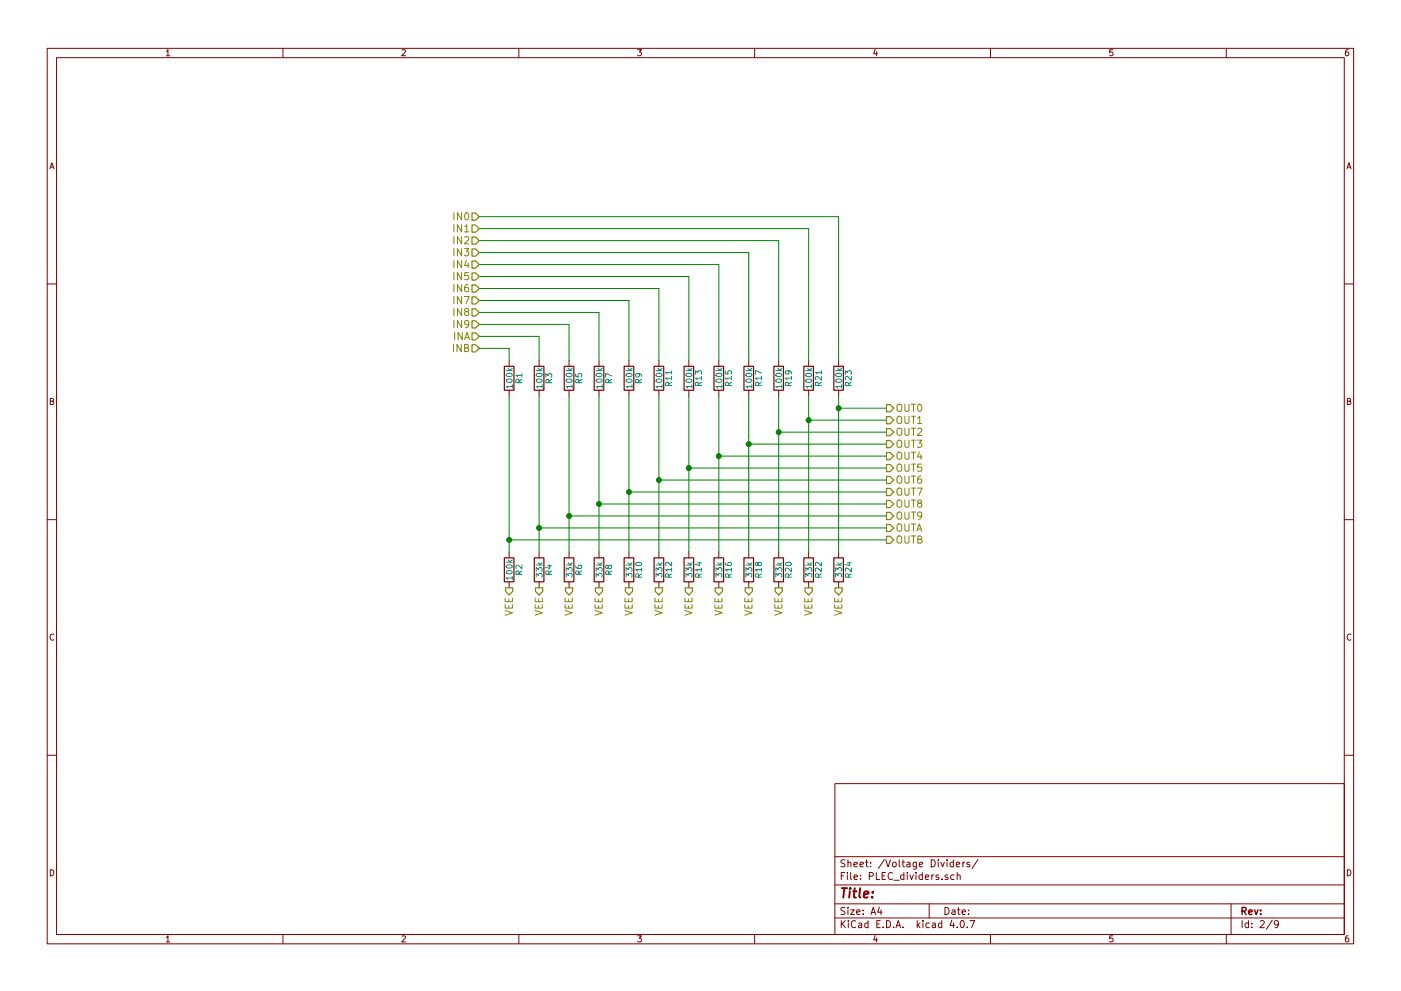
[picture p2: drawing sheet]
EESchema Schematic File Version 2
LIBS:power
LIBS:device
LIBS:switches
LIBS:relays
LIBS:motors
LIBS:transistors
LIBS:conn
LIBS:linear
LIBS:regul
LIBS:74xx
LIBS:cmos4000
LIBS:adc-dac
LIBS:memory
LIBS:xilinx
LIBS:microcontrollers
LIBS:dsp
LIBS:microchip
LIBS:analog_switches
LIBS:motorola
LIBS:texas
LIBS:intel
LIBS:audio
LIBS:interface
LIBS:digital-audio
LIBS:philips
LIBS:display
LIBS:cypress
LIBS:siliconi
LIBS:opto
LIBS:atmel
LIBS:contrib
LIBS:valves
LIBS:teensy
LIBS:XBP9B-DMST-002
LIBS:PLEC
LIBS:cap_470u
LIBS:PLEC-cache
EELAYER 25 0
EELAYER END
$Descr A4 11693 8268
encoding utf-8
Sheet 2 9
Title ""
Date ""
Rev ""
Comp ""
Comment1 ""
Comment2 ""
Comment3 ""
Comment4 ""
$EndDescr
$Comp
L R R5
U 1 1
P 4750 3150
F 0 "R5" V 4830 3150 50  0000 C CNN
F 1 "100k" V 4750 3150 50  0000 C CNN
F 2 "Resistors_THT:R_Axial_DIN0204_L3.6mm_D1.6mm_P5.08mm_Horizontal" V 4680 3150 50  0001 C CNN
F 3 "" H 4750 3150 50  0001 C CNN
	1    4750 3150
	1    0    0    -1  
$EndComp
$Comp
L R R6
U 1 1
P 4750 4750
F 0 "R6" V 4830 4750 50  0000 C CNN
F 1 "33k" V 4750 4750 50  0000 C CNN
F 2 "Resistors_THT:R_Axial_DIN0204_L3.6mm_D1.6mm_P5.08mm_Horizontal" V 4680 4750 50  0001 C CNN
F 3 "" H 4750 4750 50  0001 C CNN
	1    4750 4750
	1    0    0    -1  
$EndComp
Wire Wire Line
	4750 3000 4750 2700
Wire Wire Line
	4750 3300 4750 4600
$Comp
L R R8
U 1 1
P 5000 4750
F 0 "R8" V 5080 4750 50  0000 C CNN
F 1 "33k" V 5000 4750 50  0000 C CNN
F 2 "Resistors_THT:R_Axial_DIN0204_L3.6mm_D1.6mm_P5.08mm_Horizontal" V 4930 4750 50  0001 C CNN
F 3 "" H 5000 4750 50  0001 C CNN
	1    5000 4750
	1    0    0    -1  
$EndComp
$Comp
L R R10
U 1 1
P 5250 4750
F 0 "R10" V 5330 4750 50  0000 C CNN
F 1 "33k" V 5250 4750 50  0000 C CNN
F 2 "Resistors_THT:R_Axial_DIN0204_L3.6mm_D1.6mm_P5.08mm_Horizontal" V 5180 4750 50  0001 C CNN
F 3 "" H 5250 4750 50  0001 C CNN
	1    5250 4750
	1    0    0    -1  
$EndComp
$Comp
L R R12
U 1 1
P 5500 4750
F 0 "R12" V 5580 4750 50  0000 C CNN
F 1 "33k" V 5500 4750 50  0000 C CNN
F 2 "Resistors_THT:R_Axial_DIN0204_L3.6mm_D1.6mm_P5.08mm_Horizontal" V 5430 4750 50  0001 C CNN
F 3 "" H 5500 4750 50  0001 C CNN
	1    5500 4750
	1    0    0    -1  
$EndComp
$Comp
L R R14
U 1 1
P 5750 4750
F 0 "R14" V 5830 4750 50  0000 C CNN
F 1 "33k" V 5750 4750 50  0000 C CNN
F 2 "Resistors_THT:R_Axial_DIN0204_L3.6mm_D1.6mm_P5.08mm_Horizontal" V 5680 4750 50  0001 C CNN
F 3 "" H 5750 4750 50  0001 C CNN
	1    5750 4750
	1    0    0    -1  
$EndComp
$Comp
L R R16
U 1 1
P 6000 4750
F 0 "R16" V 6080 4750 50  0000 C CNN
F 1 "33k" V 6000 4750 50  0000 C CNN
F 2 "Resistors_THT:R_Axial_DIN0204_L3.6mm_D1.6mm_P5.08mm_Horizontal" V 5930 4750 50  0001 C CNN
F 3 "" H 6000 4750 50  0001 C CNN
	1    6000 4750
	1    0    0    -1  
$EndComp
$Comp
L R R18
U 1 1
P 6250 4750
F 0 "R18" V 6330 4750 50  0000 C CNN
F 1 "33k" V 6250 4750 50  0000 C CNN
F 2 "Resistors_THT:R_Axial_DIN0204_L3.6mm_D1.6mm_P5.08mm_Horizontal" V 6180 4750 50  0001 C CNN
F 3 "" H 6250 4750 50  0001 C CNN
	1    6250 4750
	1    0    0    -1  
$EndComp
$Comp
L R R20
U 1 1
P 6500 4750
F 0 "R20" V 6580 4750 50  0000 C CNN
F 1 "33k" V 6500 4750 50  0000 C CNN
F 2 "Resistors_THT:R_Axial_DIN0204_L3.6mm_D1.6mm_P5.08mm_Horizontal" V 6430 4750 50  0001 C CNN
F 3 "" H 6500 4750 50  0001 C CNN
	1    6500 4750
	1    0    0    -1  
$EndComp
$Comp
L R R22
U 1 1
P 6750 4750
F 0 "R22" V 6830 4750 50  0000 C CNN
F 1 "33k" V 6750 4750 50  0000 C CNN
F 2 "Resistors_THT:R_Axial_DIN0204_L3.6mm_D1.6mm_P5.08mm_Horizontal" V 6680 4750 50  0001 C CNN
F 3 "" H 6750 4750 50  0001 C CNN
	1    6750 4750
	1    0    0    -1  
$EndComp
$Comp
L R R24
U 1 1
P 7000 4750
F 0 "R24" V 7080 4750 50  0000 C CNN
F 1 "33k" V 7000 4750 50  0000 C CNN
F 2 "Resistors_THT:R_Axial_DIN0204_L3.6mm_D1.6mm_P5.08mm_Horizontal" V 6930 4750 50  0001 C CNN
F 3 "" H 7000 4750 50  0001 C CNN
	1    7000 4750
	1    0    0    -1  
$EndComp
$Comp
L R R7
U 1 1
P 5000 3150
F 0 "R7" V 5080 3150 50  0000 C CNN
F 1 "100k" V 5000 3150 50  0000 C CNN
F 2 "Resistors_THT:R_Axial_DIN0204_L3.6mm_D1.6mm_P5.08mm_Horizontal" V 4930 3150 50  0001 C CNN
F 3 "" H 5000 3150 50  0001 C CNN
	1    5000 3150
	1    0    0    -1  
$EndComp
$Comp
L R R9
U 1 1
P 5250 3150
F 0 "R9" V 5330 3150 50  0000 C CNN
F 1 "100k" V 5250 3150 50  0000 C CNN
F 2 "Resistors_THT:R_Axial_DIN0204_L3.6mm_D1.6mm_P5.08mm_Horizontal" V 5180 3150 50  0001 C CNN
F 3 "" H 5250 3150 50  0001 C CNN
	1    5250 3150
	1    0    0    -1  
$EndComp
$Comp
L R R11
U 1 1
P 5500 3150
F 0 "R11" V 5580 3150 50  0000 C CNN
F 1 "100k" V 5500 3150 50  0000 C CNN
F 2 "Resistors_THT:R_Axial_DIN0204_L3.6mm_D1.6mm_P5.08mm_Horizontal" V 5430 3150 50  0001 C CNN
F 3 "" H 5500 3150 50  0001 C CNN
	1    5500 3150
	1    0    0    -1  
$EndComp
$Comp
L R R13
U 1 1
P 5750 3150
F 0 "R13" V 5830 3150 50  0000 C CNN
F 1 "100k" V 5750 3150 50  0000 C CNN
F 2 "Resistors_THT:R_Axial_DIN0204_L3.6mm_D1.6mm_P5.08mm_Horizontal" V 5680 3150 50  0001 C CNN
F 3 "" H 5750 3150 50  0001 C CNN
	1    5750 3150
	1    0    0    -1  
$EndComp
$Comp
L R R15
U 1 1
P 6000 3150
F 0 "R15" V 6080 3150 50  0000 C CNN
F 1 "100k" V 6000 3150 50  0000 C CNN
F 2 "Resistors_THT:R_Axial_DIN0204_L3.6mm_D1.6mm_P5.08mm_Horizontal" V 5930 3150 50  0001 C CNN
F 3 "" H 6000 3150 50  0001 C CNN
	1    6000 3150
	1    0    0    -1  
$EndComp
$Comp
L R R17
U 1 1
P 6250 3150
F 0 "R17" V 6330 3150 50  0000 C CNN
F 1 "100k" V 6250 3150 50  0000 C CNN
F 2 "Resistors_THT:R_Axial_DIN0204_L3.6mm_D1.6mm_P5.08mm_Horizontal" V 6180 3150 50  0001 C CNN
F 3 "" H 6250 3150 50  0001 C CNN
	1    6250 3150
	1    0    0    -1  
$EndComp
$Comp
L R R19
U 1 1
P 6500 3150
F 0 "R19" V 6580 3150 50  0000 C CNN
F 1 "100k" V 6500 3150 50  0000 C CNN
F 2 "Resistors_THT:R_Axial_DIN0204_L3.6mm_D1.6mm_P5.08mm_Horizontal" V 6430 3150 50  0001 C CNN
F 3 "" H 6500 3150 50  0001 C CNN
	1    6500 3150
	1    0    0    -1  
$EndComp
$Comp
L R R21
U 1 1
P 6750 3150
F 0 "R21" V 6830 3150 50  0000 C CNN
F 1 "100k" V 6750 3150 50  0000 C CNN
F 2 "Resistors_THT:R_Axial_DIN0204_L3.6mm_D1.6mm_P5.08mm_Horizontal" V 6680 3150 50  0001 C CNN
F 3 "" H 6750 3150 50  0001 C CNN
	1    6750 3150
	1    0    0    -1  
$EndComp
Wire Wire Line
	5000 3300 5000 4600
Wire Wire Line
	5250 3300 5250 4600
Wire Wire Line
	5500 3300 5500 4600
Wire Wire Line
	5750 3300 5750 4600
Wire Wire Line
	6000 3300 6000 4600
Wire Wire Line
	6250 3300 6250 4600
Wire Wire Line
	6500 3300 6500 4600
Wire Wire Line
	6750 3300 6750 4600
$Comp
L R R23
U 1 1
P 7000 3150
F 0 "R23" V 7080 3150 50  0000 C CNN
F 1 "100k" V 7000 3150 50  0000 C CNN
F 2 "Resistors_THT:R_Axial_DIN0204_L3.6mm_D1.6mm_P5.08mm_Horizontal" V 6930 3150 50  0001 C CNN
F 3 "" H 7000 3150 50  0001 C CNN
	1    7000 3150
	1    0    0    -1  
$EndComp
Wire Wire Line
	7000 3400 7400 3400
Connection ~ 7000 3400
Wire Wire Line
	7400 3500 6750 3500
Connection ~ 6750 3500
Wire Wire Line
	7400 3600 6500 3600
Connection ~ 6500 3600
Wire Wire Line
	7400 3700 6250 3700
Connection ~ 6250 3700
Wire Wire Line
	7400 3800 6000 3800
Connection ~ 6000 3800
Wire Wire Line
	7400 3900 5750 3900
Connection ~ 5750 3900
Wire Wire Line
	7400 4000 5500 4000
Connection ~ 5500 4000
Wire Wire Line
	7400 4100 5250 4100
Connection ~ 5250 4100
Wire Wire Line
	7400 4200 5000 4200
Connection ~ 5000 4200
Connection ~ 4750 4300
Wire Wire Line
	4750 2700 4000 2700
Wire Wire Line
	5000 3000 5000 2600
Wire Wire Line
	5000 2600 4000 2600
Wire Wire Line
	5250 3000 5250 2500
Wire Wire Line
	5250 2500 4000 2500
Wire Wire Line
	5500 3000 5500 2400
Wire Wire Line
	5500 2400 4000 2400
Wire Wire Line
	5750 3000 5750 2300
Wire Wire Line
	5750 2300 4000 2300
Wire Wire Line
	6000 3000 6000 2200
Wire Wire Line
	6000 2200 4000 2200
Wire Wire Line
	6250 3000 6250 2100
Wire Wire Line
	6250 2100 4000 2100
Wire Wire Line
	6500 3000 6500 2000
Wire Wire Line
	6500 2000 4000 2000
Wire Wire Line
	6750 3000 6750 1900
Wire Wire Line
	6750 1900 4000 1900
Wire Wire Line
	7000 3000 7000 1800
Wire Wire Line
	7000 1800 4000 1800
Text HLabel 4000 1900 0    60   Input ~ 0
IN1
Text HLabel 4000 2000 0    60   Input ~ 0
IN2
Text HLabel 4000 2100 0    60   Input ~ 0
IN3
Text HLabel 4000 2200 0    60   Input ~ 0
IN4
Text HLabel 4000 2300 0    60   Input ~ 0
IN5
Text HLabel 4000 2400 0    60   Input ~ 0
IN6
Text HLabel 4000 2500 0    60   Input ~ 0
IN7
Text HLabel 4000 2600 0    60   Input ~ 0
IN8
Text HLabel 4000 2700 0    60   Input ~ 0
IN9
Text HLabel 4000 1800 0    60   Input ~ 0
IN0
Text HLabel 7400 3400 2    60   Output ~ 0
OUT0
Text HLabel 7400 3500 2    60   Output ~ 0
OUT1
Text HLabel 7400 3600 2    60   Output ~ 0
OUT2
Text HLabel 7400 3700 2    60   Output ~ 0
OUT3
Text HLabel 7400 3800 2    60   Output ~ 0
OUT4
Text HLabel 7400 3900 2    60   Output ~ 0
OUT5
Text HLabel 7400 4000 2    60   Output ~ 0
OUT6
Text HLabel 7400 4100 2    60   Output ~ 0
OUT7
Text HLabel 7400 4200 2    60   Output ~ 0
OUT8
Text HLabel 7400 4300 2    60   Output ~ 0
OUT9
Text HLabel 4750 4900 3    60   Output ~ 0
VEE
Text HLabel 5000 4900 3    60   Output ~ 0
VEE
Text HLabel 5250 4900 3    60   Output ~ 0
VEE
Text HLabel 5500 4900 3    60   Output ~ 0
VEE
Text HLabel 5750 4900 3    60   Output ~ 0
VEE
Text HLabel 6000 4900 3    60   Output ~ 0
VEE
Text HLabel 6250 4900 3    60   Output ~ 0
VEE
Text HLabel 6500 4900 3    60   Output ~ 0
VEE
Text HLabel 6750 4900 3    60   Output ~ 0
VEE
Text HLabel 7000 4900 3    60   Output ~ 0
VEE
$Comp
L R R3
U 1 1
P 4500 3150
F 0 "R3" V 4580 3150 50  0000 C CNN
F 1 "100k" V 4500 3150 50  0000 C CNN
F 2 "Resistors_THT:R_Axial_DIN0204_L3.6mm_D1.6mm_P5.08mm_Horizontal" V 4430 3150 50  0001 C CNN
F 3 "" H 4500 3150 50  0001 C CNN
	1    4500 3150
	1    0    0    -1  
$EndComp
$Comp
L R R4
U 1 1
P 4500 4750
F 0 "R4" V 4580 4750 50  0000 C CNN
F 1 "33k" V 4500 4750 50  0000 C CNN
F 2 "Resistors_THT:R_Axial_DIN0204_L3.6mm_D1.6mm_P5.08mm_Horizontal" V 4430 4750 50  0001 C CNN
F 3 "" H 4500 4750 50  0001 C CNN
	1    4500 4750
	1    0    0    -1  
$EndComp
Wire Wire Line
	4500 3000 4500 2800
Wire Wire Line
	4500 3300 4500 4600
Connection ~ 4500 4400
Wire Wire Line
	4500 2800 4000 2800
Text HLabel 4000 2800 0    60   Input ~ 0
INA
Text HLabel 4500 4900 3    60   Output ~ 0
VEE
Wire Wire Line
	7400 4300 4750 4300
Wire Wire Line
	4500 4400 7400 4400
Text HLabel 7400 4400 2    60   Output ~ 0
OUTA
Wire Wire Line
	7000 3300 7000 4600
Text HLabel 4000 2900 0    60   Input ~ 0
INB
$Comp
L R R1
U 1 1
P 4250 3150
F 0 "R1" V 4330 3150 50  0000 C CNN
F 1 "100k" V 4250 3150 50  0000 C CNN
F 2 "Resistors_THT:R_Axial_DIN0204_L3.6mm_D1.6mm_P5.08mm_Horizontal" V 4180 3150 50  0001 C CNN
F 3 "" H 4250 3150 50  0001 C CNN
	1    4250 3150
	1    0    0    -1  
$EndComp
Wire Wire Line
	4250 3000 4250 2900
Wire Wire Line
	4250 2900 4000 2900
$Comp
L R R2
U 1 1
P 4250 4750
F 0 "R2" V 4330 4750 50  0000 C CNN
F 1 "100k" V 4250 4750 50  0000 C CNN
F 2 "Resistors_THT:R_Axial_DIN0204_L3.6mm_D1.6mm_P5.08mm_Horizontal" V 4180 4750 50  0001 C CNN
F 3 "" H 4250 4750 50  0001 C CNN
	1    4250 4750
	1    0    0    -1  
$EndComp
Text HLabel 4250 4900 3    60   Output ~ 0
VEE
Wire Wire Line
	4250 3300 4250 4600
Wire Wire Line
	4250 4500 7400 4500
Connection ~ 4250 4500
Text HLabel 7400 4500 2    60   Output ~ 0
OUTB
$EndSCHEMATC
